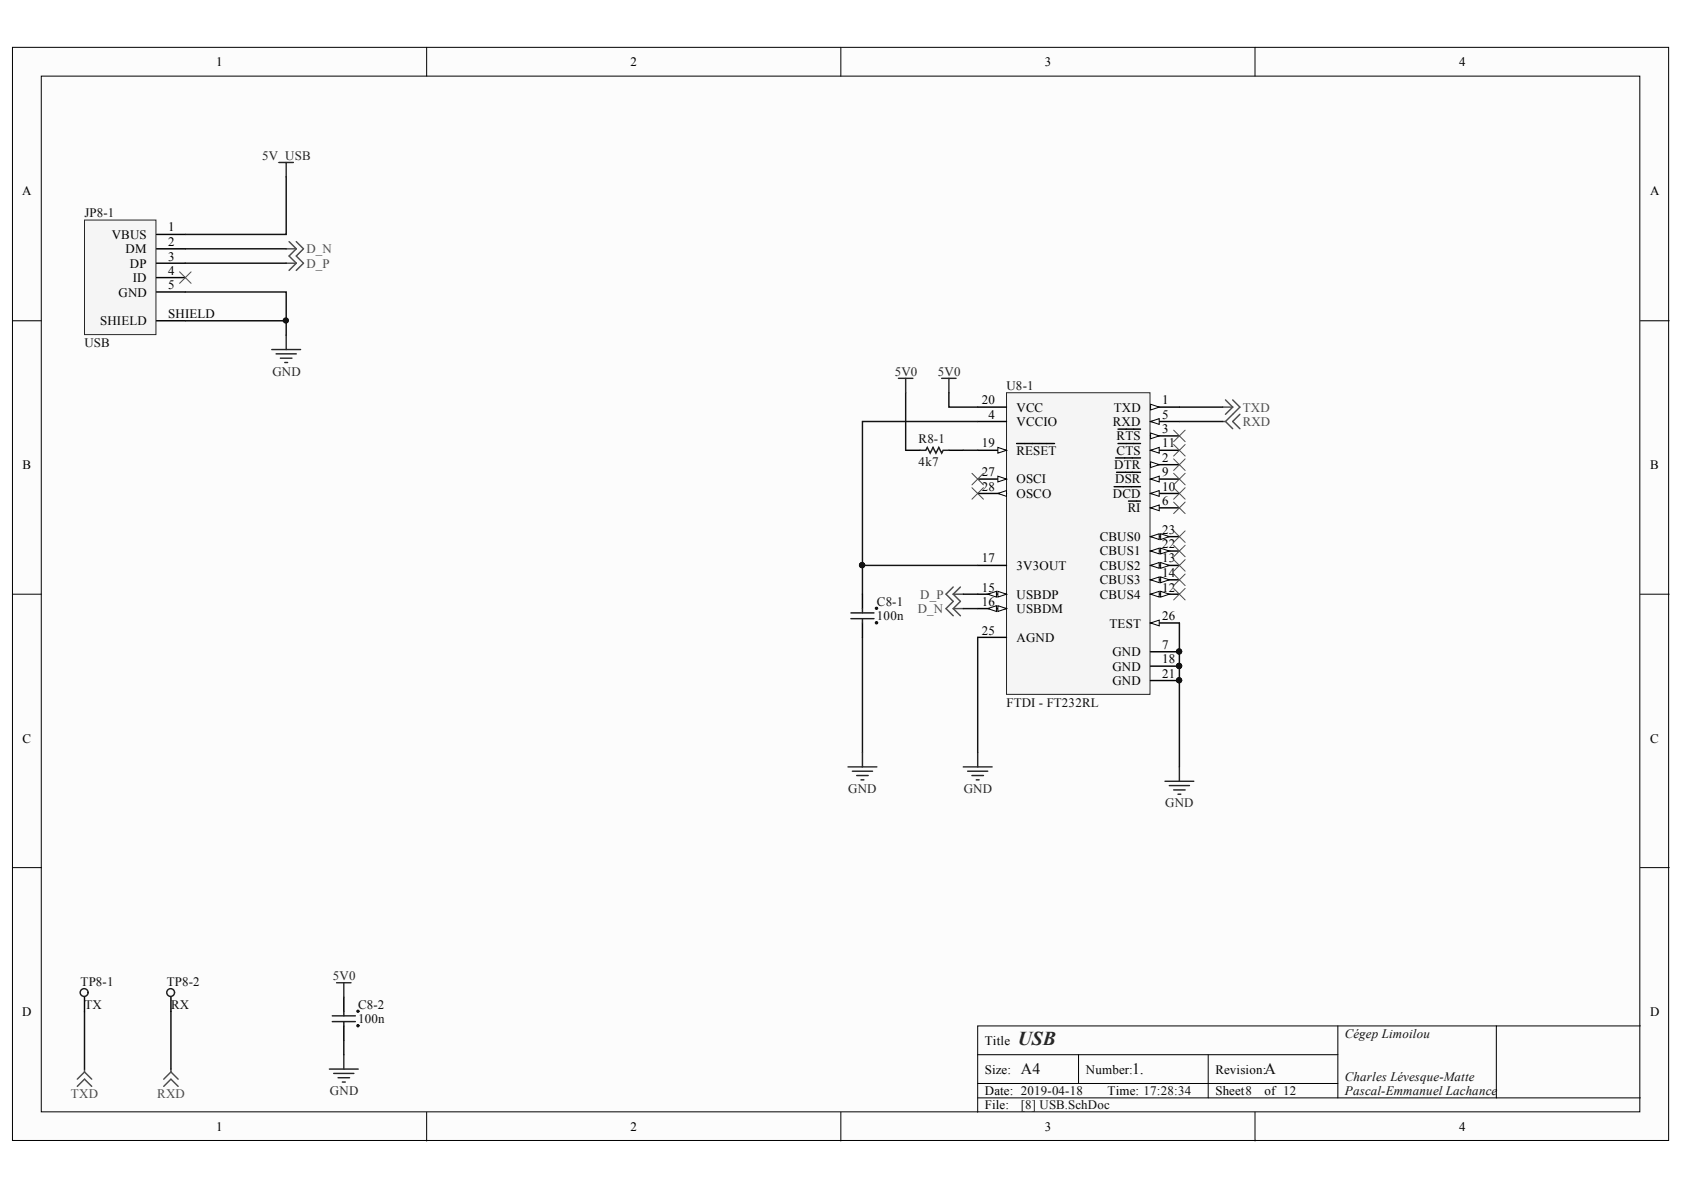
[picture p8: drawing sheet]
<svg xmlns="http://www.w3.org/2000/svg" width="297mm" height="210mm" viewBox="0 0 297 210" stroke-linecap="round" stroke-linejoin="round" font-family="sans-serif">
<g fill="#fcfcfc" stroke="#000" stroke-width=".18">
<path d="M2.2 8.4h292.1v192.8h-292.1z"/>
<path d="M7.3 13.4h281.9v182.7h-281.9z"/>
</g>
<g fill="none" stroke="#000" stroke-width=".18">
<path d="M75.3 8.4v5M148.3 8.4v5M221.4 8.4v5M2.2 56.6h5.1M289.3 56.6h5.1M2.2 104.8h5.1M289.3 104.8h5.1M2.2 153h5.1M289.3 153h5.1M75.3 196.2v5.1M148.3 196.2v5.1M172.5 186h63.5"/>
<path d="M172.5 193.7h116.8M172.5 191.1h63.5M190.2 186v5.1M213.1 186v7.7M221.4 196.2v5.1M236 181v12.7M263.9 181h-91.4v15.2M289.3 181h-25.4v12.7"/>
</g>
<g fill="none" stroke="#4c4c4c" stroke-width=".25">
<path d="M50.5 43.9h1.8M50.5 46.4h1.8M51 42.6l1.3 1.3M52.3 43.9l-1.3 1.3 1.3 1.2M52.3 42.6l1.2 1.3-1.2 1.3 1.2 1.2-1.2 1.3M52.3 46.4l-1.3 1.3M13.6 191.6l1.3-1.2 1.3 1.2M14.9 189.1l-1.3 1.3M14.9 189.1l1.3 1.3M14.9 188.6v.5M28.9 191.6l1.3-1.2 1.2 1.2M30.2 189.1l-1.3 1.3"/>
<path d="M30.2 189.1l1.2 1.3M30.2 188.6v.5"/>
</g>
<path d="M49.2 28.7h2.6M50.5 28.7v2.5M50.5 59.1v2.6M47.9 61.7h5.1M48.7 62.4h3.6M49.5 63.2h2M50.2 63.9h.5" fill="none" stroke="#262626" stroke-width=".25"/>
<path d="M14.9 178.4v10.2M30.2 178.4v10.2" fill="none" stroke="#0e0e0e" stroke-width=".25"/>
<path d="M177.5 69.3h25.3v53.2h-25.3z" fill="#f5f5f5" stroke="#262626" stroke-width=".18"/>
<path d="M172.5 71.8h5M172.5 99.7h5M172.5 104.8h5" fill="none" stroke="#000" stroke-width=".25"/>
<g fill="#fcfcfc" stroke="#000" stroke-width=".18">
<path d="M176 104.3l1.5 .5-1.5 .5z"/>
<path d="M174.2 104.8l1.6-.5v1z"/>
</g>
<path d="M172.5 107.3h5" fill="none" stroke="#000" stroke-width=".25"/>
<g fill="#fcfcfc" stroke="#000" stroke-width=".18">
<path d="M176 106.8l1.5 .5-1.5 .6z"/>
<path d="M174.2 107.3l1.6-.5v1.1z"/>
</g>
<path d="M172.5 87h5" fill="none" stroke="#000" stroke-width=".25"/>
<path d="M176 87l1.5-.5v1z" fill="#fcfcfc" stroke="#000" stroke-width=".18"/>
<path d="M172.5 84.5h5" fill="none" stroke="#000" stroke-width=".25"/>
<path d="M176 84l1.5 .5-1.5 .5z" fill="#fcfcfc" stroke="#000" stroke-width=".18"/>
<path d="M202.9 71.8h5.1M202.9 115h5.1" fill="none" stroke="#000" stroke-width=".25"/>
<circle cx="208" cy="114.9" r=".46" fill="#0e0e0e" stroke="#0e0e0e" stroke-width=".18"/>
<path d="M202.9 71.3l1.6 .5-1.6 .5z" fill="#fcfcfc" stroke="#000" stroke-width=".18"/>
<path d="M202.9 74.3h5.1" fill="none" stroke="#000" stroke-width=".25"/>
<path d="M202.9 74.3l1.6-.5v1.1z" fill="#fcfcfc" stroke="#000" stroke-width=".18"/>
<path d="M202.9 76.9h5.1" fill="none" stroke="#000" stroke-width=".25"/>
<path d="M202.9 76.4l1.6 .5-1.6 .5z" fill="#fcfcfc" stroke="#000" stroke-width=".18"/>
<path d="M197.2 75.7h4M202.9 79.4h5.1" fill="none" stroke="#000" stroke-width=".25"/>
<path d="M202.9 79.4l1.6-.5v1z" fill="#fcfcfc" stroke="#000" stroke-width=".18"/>
<path d="M197.2 78.2h4M202.9 82h5.1" fill="none" stroke="#000" stroke-width=".25"/>
<path d="M202.9 81.5l1.6 .5-1.6 .5z" fill="#fcfcfc" stroke="#000" stroke-width=".18"/>
<path d="M196.8 80.8h4.4M202.9 84.5h5.1" fill="none" stroke="#000" stroke-width=".25"/>
<path d="M202.9 84.5l1.6-.5v1z" fill="#fcfcfc" stroke="#000" stroke-width=".18"/>
<path d="M197 83.3h4.2M202.9 87h5.1" fill="none" stroke="#000" stroke-width=".25"/>
<path d="M202.9 87l1.6-.5v1z" fill="#fcfcfc" stroke="#000" stroke-width=".18"/>
<path d="M196.5 85.8h4.7M202.9 89.6h5.1" fill="none" stroke="#000" stroke-width=".25"/>
<path d="M202.9 89.6l1.6-.5v1z" fill="#fcfcfc" stroke="#000" stroke-width=".18"/>
<path d="M199.1 88.4h2.1M202.9 94.7h5.1" fill="none" stroke="#000" stroke-width=".25"/>
<g fill="#fcfcfc" stroke="#000" stroke-width=".18">
<path d="M202.9 94.7l1.6-.6v1.1z"/>
<path d="M204.7 94.1l1.6 .6-1.6 .5z"/>
</g>
<path d="M202.9 97.2h5.1" fill="none" stroke="#000" stroke-width=".25"/>
<g fill="#fcfcfc" stroke="#000" stroke-width=".18">
<path d="M202.9 97.2l1.6-.5v1z"/>
<path d="M204.7 96.7l1.6 .5-1.6 .5z"/>
</g>
<path d="M202.9 99.7h5.1" fill="none" stroke="#000" stroke-width=".25"/>
<g fill="#fcfcfc" stroke="#000" stroke-width=".18">
<path d="M202.9 99.7l1.6-.5v1z"/>
<path d="M204.7 99.2l1.6 .5-1.6 .5z"/>
</g>
<path d="M202.9 102.3h5.1" fill="none" stroke="#000" stroke-width=".25"/>
<g fill="#fcfcfc" stroke="#000" stroke-width=".18">
<path d="M202.9 102.3l1.6-.5v1z"/>
<path d="M204.7 101.8l1.6 .5-1.6 .5z"/>
</g>
<path d="M202.9 104.8h5.1" fill="none" stroke="#000" stroke-width=".25"/>
<g fill="#fcfcfc" stroke="#000" stroke-width=".18">
<path d="M202.9 104.8l1.6-.5v1z"/>
<path d="M204.7 104.3l1.6 .5-1.6 .5z"/>
</g>
<path d="M172.5 74.3h5M172.5 79.4h5" fill="none" stroke="#000" stroke-width=".25"/>
<path d="M176 78.9l1.5 .5-1.5 .5z" fill="#fcfcfc" stroke="#000" stroke-width=".18"/>
<path d="M179.3 78.2h6.7M172.5 112.4h5M202.9 117.5h5.1M202.9 109.9h5.1" fill="none" stroke="#000" stroke-width=".25"/>
<circle cx="208" cy="117.5" r=".46" fill="#0e0e0e" stroke="#0e0e0e" stroke-width=".18"/>
<path d="M202.9 109.9l1.6-.5v1z" fill="#fcfcfc" stroke="#000" stroke-width=".18"/>
<path d="M159.7 79.4h2.6M167.4 79.4h2.5M152.1 104.8v2.5M152.1 109.9v2.5M202.9 120h5.1M14.9 175.9v2.5M30.2 175.9v2.5M60.6 175.9v2.5M60.6 181v2.5" fill="none" stroke="#000" stroke-width=".25"/>
<g fill="#0e0e0e" stroke="#0e0e0e" stroke-width=".18">
<circle cx="208" cy="120" r=".46"/>
<circle cx="208" cy="114.9" r=".46"/>
<circle cx="208" cy="117.5" r=".46"/>
<circle cx="152.1" cy="99.7" r=".46"/>
<circle cx="154.6" cy="107.3" r=".21"/>
<circle cx="154.6" cy="109.8" r=".22"/>
<circle cx="63.1" cy="178.4" r=".2"/>
<circle cx="63.1" cy="180.9" r=".21"/>
</g>
<g fill="none" stroke="#262626" stroke-width=".25">
<path d="M158.5 66.7h2.5M159.7 66.7v2.6M166.1 66.7h2.5M167.4 66.7v2.6M149.6 135.3h5.1M150.3 136h3.6M151.1 136.8h2M151.9 137.6h.5M152.1 132.7v2.6M169.9 135.3h5.1M170.7 136h3.5M171.4 136.8h2.1"/>
<path d="M172.2 137.6h.5M172.5 132.7v2.6M205.5 137.8h5.1M206.3 138.6h3.5M207 139.3h2M208 135.3v2.5M207.8 140.1h.5M59.4 173.3h2.5M60.6 173.3v2.6M58.1 188.6h5.1M58.9 189.3h3.5M59.6 190.1h2.1"/>
<path d="M60.4 190.9h.5M60.6 186v2.6"/>
</g>
<g fill="none" stroke="#0e0e0e" stroke-width=".25">
<path d="M159.7 69.3v10.1M167.4 69.3v2.5h5.1M169.9 79.4h2.6M172.5 74.3h-20.4v25.4M208 71.8h7.7M208 74.3h7.7M172.5 99.7h-20.4v5.1M152.1 112.4v20.3M169.9 104.8h2.6M169.9 107.3h2.6M172.5 112.4v20.3M208 109.9v25.4"/>
<path d="M60.6 183.5v2.5"/>
</g>
<g fill="none" stroke="#4c4c4c" stroke-width=".25">
<path d="M215.7 74.3h.5M215.7 71.8h1.7M216.2 74.3l1.2 1.3M216.2 70.5l1.2 1.3M217.4 70.5l1.3 1.3-2.5 2.5M217.4 71.8l-1.2 1.3M218.7 73.1l-1.3 1.2 1.3 1.3M168.1 104.8l1.3 1.3-1.3 1.2M168.1 103.5l-1.2 1.3 1.2 1.3-1.2 1.2 1.2 1.3M168.1 104.8h1.8M168.1 107.3l1.3 1.3M168.1 107.3h1.8"/>
<path d="M169.4 103.5l-1.3 1.3"/>
</g>
<g fill="none" stroke="#4c4c4c" stroke-width=".18">
<path d="M207 75.9l2 2M207 78.4l2 2M209 75.9l-2 2M209 78.4l-2 2M171.4 83.5l2.1 2M171.4 86l2.1 2.1M173.5 83.5l-2.1 2M173.5 86l-2.1 2.1M207 80.9l2 2.1M207 83.5l2 2M207 86l2 2.1M207 88.6l2 2"/>
<path d="M207 93.6l2 2.1M207 96.2l2 2M207 98.7l2 2M209 80.9l-2 2.1M209 83.5l-2 2M209 86l-2 2.1M209 88.6l-2 2M209 93.6l-2 2.1M209 96.2l-2 2M209 98.7l-2 2M207 101.3l2 2M207 103.8l2 2"/>
<path d="M209 101.3l-2 2M209 103.8l-2 2"/>
</g>
<g fill="none" stroke="#1c1c1c" stroke-width=".25">
<path d="M162.3 79.4h1l.3-.5 .5 1 .5-1 .5 1 .5-1 .5 1 .3-.5h1M150.1 108.1h4.1M150.1 109.1h4.1M152.1 107.3v.8M152.1 109.1v.8M58.6 179.2h4.1M60.6 178.4v.8M58.6 180.2h4.1M60.6 180.2v.8"/>
<circle cx="14.8" cy="175.1" r=".69"/>
<circle cx="30.1" cy="175.1" r=".69"/>
</g>
<path d="M14.9 38.8h12.6v20.2h-12.6z" fill="#f5f5f5" stroke="#262626" stroke-width=".18"/>
<path d="M27.6 41.4h5.1M27.6 43.9h5.1M27.6 46.4h5.1M27.6 49h5.1M27.6 51.5h5.1M27.6 56.6h5.1" fill="none" stroke="#000" stroke-width=".25"/>
<path d="M50.5 31.2v10.2h-17.8M32.7 51.5h17.8v7.6M32.7 43.9h17.8M32.7 46.4h17.8M32.7 56.6h17.8" fill="none" stroke="#0e0e0e" stroke-width=".25"/>
<circle cx="50.4" cy="56.5" r=".46" fill="#0e0e0e" stroke="#0e0e0e" stroke-width=".18"/>
<path d="M31.7 48l2 2M33.7 48l-2 2" fill="none" stroke="#4c4c4c" stroke-width=".18"/>
<text font-size="3.5" fill="#262626" x="179.5" y="184.3">USB</text>
<g font-size="2.8" fill="#0e0e0e">
<text x="180.1" y="189.5">A4</text>
<text x="199.7" y="189.5">1.</text>
<text x="223" y="189.5">A</text>
</g>
<g font-size="2.3">
<text x="38.1" y="11.7">1</text>
<text x="111.2" y="11.7">2</text>
<text x="184.3" y="11.7">3</text>
<text x="257.4" y="11.7">4</text>
<text x="3.9" y="34.5">A</text>
<text x="291.1" y="34.5">A</text>
<text x="29.7" y="40.8">1</text>
<text x="19.7" y="42.1">VBUS</text>
<text x="22.2" y="44.7">DM</text>
<text x="22.9" y="47.2">DP</text>
<text x="29.7" y="43.4">2</text>
<text x="29.7" y="46">3</text>
<text x="20.9" y="52.3">GND</text>
<text x="23.4" y="49.8">ID</text>
<text x="29.7" y="48.5">4</text>
<text x="29.7" y="51">5</text>
<text x="17.7" y="57.4">SHIELD</text>
<text x="29.7" y="56.1">SHIELD</text>
<text x="173.2" y="71.3">20</text>
<text x="205" y="71.3">1</text>
<text x="174.4" y="73.9">4</text>
<text x="179.3" y="72.6">VCC</text>
<text x="179.3" y="75.1">VCCIO</text>
<text x="196.3" y="75.1">RXD</text>
<text x="196.5" y="72.6">TXD</text>
<text x="197" y="77.7">RTS</text>
<text x="205" y="73.9">5</text>
<text x="205" y="76.4">3</text>
<text x="4" y="82.7">B</text>
<text x="173.2" y="84">27</text>
<text x="173.2" y="78.9">19</text>
<text x="179.3" y="80.2">RESET</text>
<text x="196.5" y="82.7">DTR</text>
<text x="197" y="80.2">CTS</text>
<text x="205" y="78.9">11</text>
<text x="205" y="81.5">2</text>
<text x="205" y="84">9</text>
<text x="291.1" y="82.7">B</text>
<text x="173.2" y="86.5">28</text>
<text x="179.3" y="87.8">OSCO</text>
<text x="179.3" y="85.3">OSCI</text>
<text x="196.3" y="87.8">DCD</text>
<text x="196.7" y="85.3">DSR</text>
<text x="205" y="86.5">10</text>
<text x="205" y="89.1">6</text>
<text x="194" y="95.4">CBUS0</text>
<text x="198.9" y="90.3">RI</text>
<text x="205" y="94.1">23</text>
<text x="173.2" y="99.2">17</text>
<text x="179.3" y="100.5">3V3OUT</text>
<text x="194" y="97.9">CBUS1</text>
<text x="194" y="100.5">CBUS2</text>
<text x="205" y="96.7">22</text>
<text x="205" y="99.2">13</text>
<text x="205" y="101.7">14</text>
<text x="173.2" y="104.4">15</text>
<text x="173.2" y="106.9">16</text>
<text x="179.3" y="105.6">USBDP</text>
<text x="194" y="103">CBUS3</text>
<text x="194" y="105.6">CBUS4</text>
<text x="205" y="104.4">12</text>
<text x="173.2" y="112">25</text>
<text x="179.3" y="108.2">USBDM</text>
<text x="179.3" y="113.2">AGND</text>
<text x="195.7" y="110.7">TEST</text>
<text x="205" y="109.4">26</text>
<text x="196.2" y="115.8">GND</text>
<text x="196.2" y="118.3">GND</text>
<text x="205" y="114.5">7</text>
<text x="205" y="117">18</text>
<text x="205" y="119.6">21</text>
<text x="196.2" y="120.8">GND</text>
<text x="4" y="131">C</text>
<text x="291.1" y="131">C</text>
<text x="3.9" y="179.2">D</text>
<text x="291.1" y="179.2">D</text>
<text x="173.7" y="184.3">Title</text>
<text x="173.7" y="189.4">Size:</text>
<text x="191.6" y="189.4">Number:</text>
<text x="214.4" y="189.4">Revision:</text>
<text x="173.7" y="193.2">Date: 2019-04-18</text>
<text x="173.7" y="195.7">File:</text>
<text x="195.4" y="193.2">Time: 17:28:34</text>
<text x="214.4" y="193.2">Sheet8</text>
<text x="223" y="193.2">of 12</text>
<text x="38.1" y="199.5">1</text>
<text x="111.2" y="199.5">2</text>
<text x="184.3" y="199.5">3</text>
<text x="257.4" y="199.5">4</text>
</g>
<g font-size="2.3" fill="#262626">
<text x="46.3" y="28.1">5V_USB</text>
<text x="48" y="66.2">GND</text>
<text x="157.8" y="66.2">5V0</text>
<text x="165.4" y="66.2">5V0</text>
<text x="149.6" y="139.8">GND</text>
<text x="170" y="139.8">GND</text>
<text x="205.5" y="142.4">GND</text>
<text x="58.7" y="172.9">5V0</text>
<text x="58.2" y="193.2">GND</text>
</g>
<g font-size="2.3" fill="#0e0e0e">
<text x="14.9" y="38.3">JP8-1</text>
<text x="14.9" y="61.2">USB</text>
<text x="177.5" y="68.8">U8-1</text>
<text x="162" y="78.2">R8-1</text>
<text x="162" y="82.2">4k7</text>
<text x="154.7" y="106.9">C8-1</text>
<text x="154.7" y="109.4">100n</text>
<text x="177.5" y="124.6">FTDI - FT232RL</text>
<text x="14.2" y="173.9">TP8-1</text>
<text x="29.4" y="173.9">TP8-2</text>
<text x="14.9" y="177.9">TX</text>
<text x="30.2" y="177.9">RX</text>
<text x="63.2" y="177.9">C8-2</text>
<text x="63.2" y="180.5">100n</text>
<text x="237.2" y="183">CégepLimoilou</text>
<text x="237.2" y="190.6">Charles Lévesque-Matte</text>
<text x="180.1" y="195.7">[8] USB.SchDoc</text>
<text x="237.2" y="193.2">Pascal-Emmanuel Lachance</text>
</g>
<g font-size="2.3" fill="#4c4c4c">
<text x="54" y="44.7">D_N</text>
<text x="54" y="47.2">D_P</text>
<text x="219.2" y="75.1">RXD</text>
<text x="219.2" y="72.6">TXD</text>
<text x="162.3" y="105.6">D_P</text>
<text x="161.9" y="108.2">D_N</text>
<text x="12.5" y="193.7">TXD</text>
<text x="27.7" y="193.7">RXD</text>
</g>
</svg>
